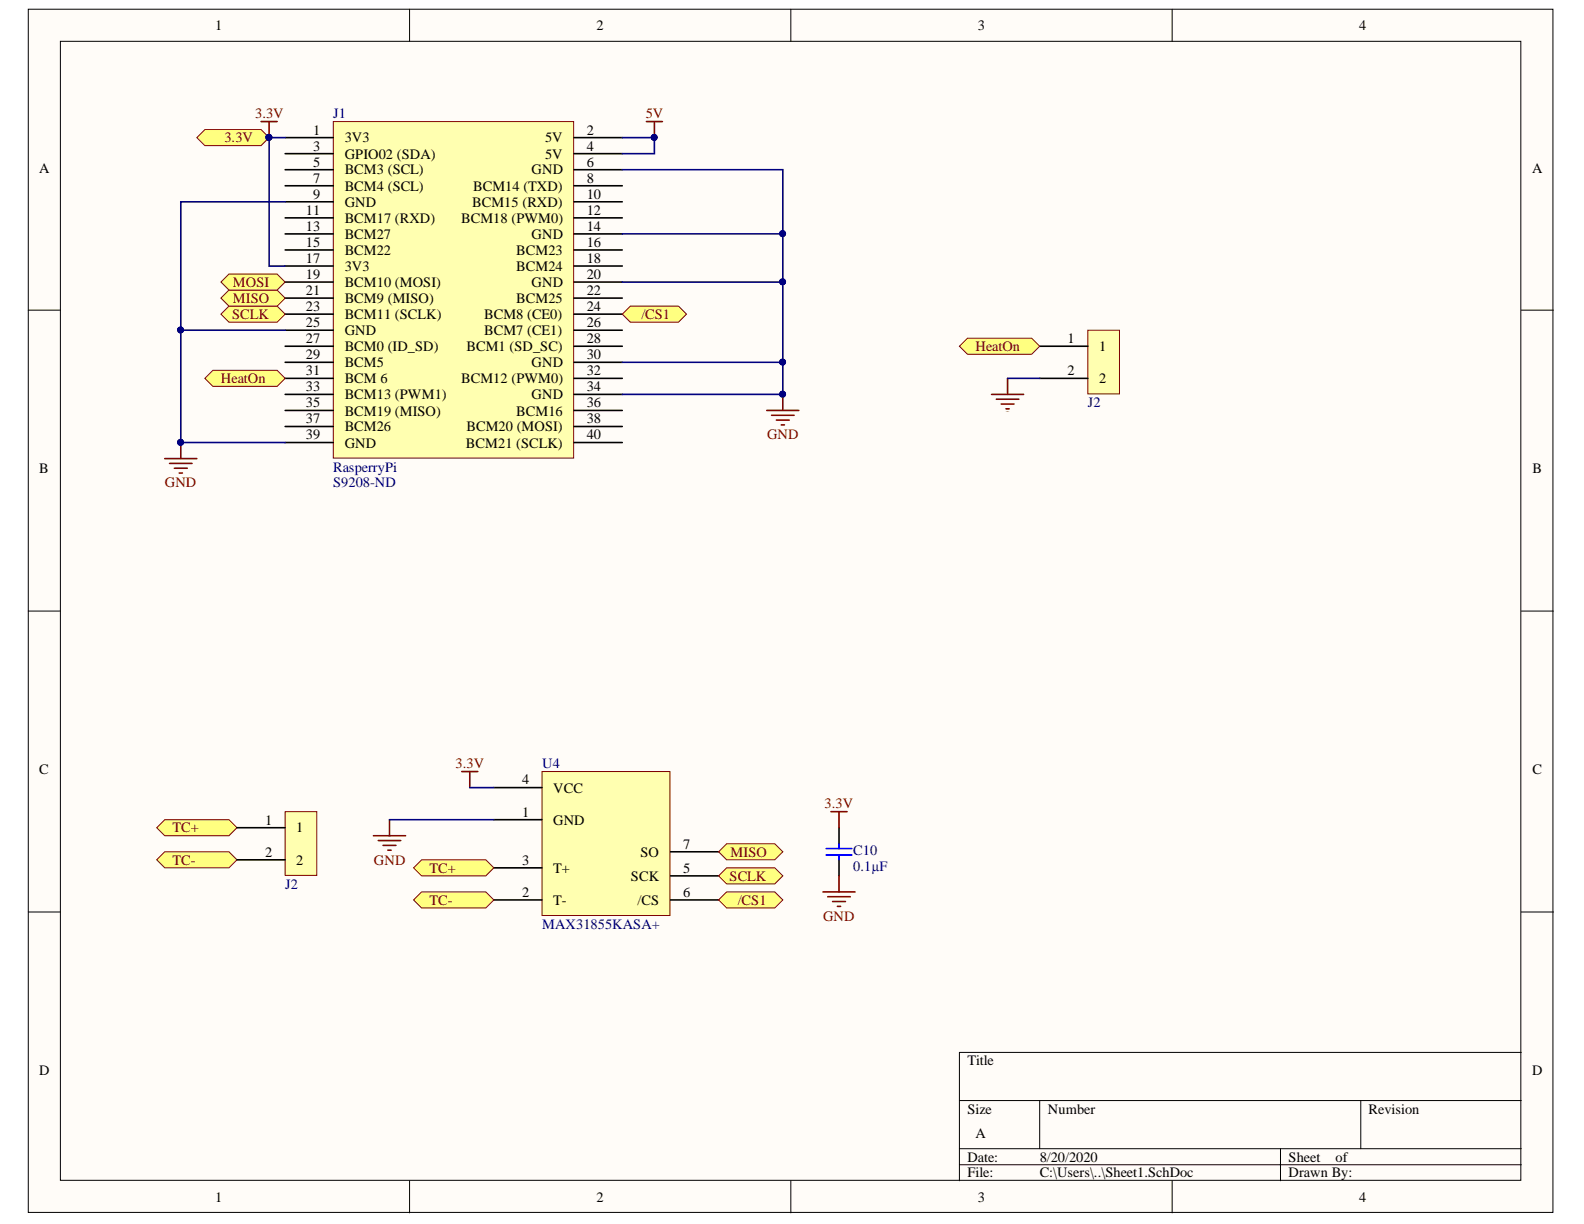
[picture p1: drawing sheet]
<svg xmlns="http://www.w3.org/2000/svg" width="279mm" height="216mm" viewBox="0 0 279 216" stroke-linecap="round" stroke-linejoin="round" font-family="sans-serif">
<g fill="#fffcf8" stroke="#000" stroke-width=".18">
<path d="M5 1.6h268.9v212.3h-268.9z"/>
<path d="M10.7 7.3h257.6v200.9h-257.6z"/>
</g>
<g fill="none" stroke="#000" stroke-width=".18">
<path d="M72.2 1.6v5.7M139.5 1.6v5.7M206.8 1.6v5.7M5 54.7h5.7M268.3 54.7h5.7M5 107.8h5.7M268.3 107.8h5.7M5 160.9h5.7M268.3 160.9h5.7M169.2 194.1h99.1M183.4 194.1v8.5M240 194.1v8.5"/>
<path d="M268.3 185.6h-99.1v22.7M72.2 208.3v5.6M139.5 208.3v5.6M169.2 202.6h99.1M169.2 205.4h99.1M206.8 208.3v5.6M225.9 202.6v5.7"/>
</g>
<path d="M58.8 21.4h42.4v59.4h-42.4z" fill="#ffffb0" stroke="#800000" stroke-width=".18"/>
<g fill="none" stroke="#000" stroke-width=".28">
<path d="M50.3 24.3h8.5M50.3 27.1h8.5M50.3 29.9h8.5M50.3 32.8h8.5M50.3 35.6h8.5M50.3 38.4h8.5M101.3 24.3h8.5M101.3 27.1h8.5M101.3 29.9h8.5M101.3 32.8h8.5M101.3 35.6h8.5M101.3 38.4h8.5"/>
<path d="M50.3 41.3h8.5M50.3 44.1h8.5M50.3 46.9h8.5M50.3 49.8h8.5M50.3 52.6h8.5M50.3 55.4h8.5M50.3 58.2h8.5M101.3 41.3h8.5M101.3 44.1h8.5M101.3 46.9h8.5M101.3 49.8h8.5M101.3 52.6h8.5"/>
<path d="M101.3 55.4h8.5M101.3 58.2h8.5M50.3 61.1h8.5M50.3 63.9h8.5M50.3 66.7h8.5M50.3 69.6h8.5M50.3 72.4h8.5M50.3 75.2h8.5M50.3 78.1h8.5M101.3 61.1h8.5M101.3 63.9h8.5M101.3 66.7h8.5"/>
<path d="M101.3 69.6h8.5M101.3 72.4h8.5M101.3 75.2h8.5M101.3 78.1h8.5"/>
</g>
<path d="M36.1 66.7l1.5-1.4h11.3l1.4 1.4-1.4 1.5h-11.3z" fill-rule="evenodd" fill="#ffff80" stroke="#800000" stroke-width=".18"/>
<path d="M95.6 136.1h22.6v25.4h-22.6z" fill="#ffffb0" stroke="#800000" stroke-width=".18"/>
<path d="M87.1 138.9h8.5M87.1 144.6h8.5M87.1 158.7h8.5M87.1 153.1h8.5M118.3 158.7h8.5M118.3 150.2h8.5M118.3 154.5h8.5" fill="none" stroke="#000" stroke-width=".28"/>
<g fill="#ffff80" stroke="#800000" stroke-width=".18">
<path d="M126.8 150.2l1.4-1.4h8.5l1.4 1.4-1.4 1.5h-8.5z" fill-rule="evenodd"/>
<path d="M126.8 154.5l1.4-1.4h8.5l1.4 1.4-1.4 1.4h-8.5z" fill-rule="evenodd"/>
<path d="M126.8 158.7l1.4-1.4h8.5l1.4 1.4-1.4 1.5h-8.5z" fill-rule="evenodd"/>
<path d="M39 55.4l1.4-1.4h8.5l1.4 1.4-1.4 1.4h-8.5z" fill-rule="evenodd"/>
<path d="M39 52.6l1.4-1.4h8.5l1.4 1.4-1.4 1.4h-8.5z" fill-rule="evenodd"/>
<path d="M27.6 146l1.5-1.4h11.3l1.4 1.4-1.4 1.4h-11.3z" fill-rule="evenodd"/>
<path d="M73 153.1l1.4-1.4h11.3l1.4 1.4-1.4 1.4h-11.3z" fill-rule="evenodd"/>
<path d="M27.6 151.7l1.5-1.5h11.3l1.4 1.5-1.4 1.4h-11.3z" fill-rule="evenodd"/>
<path d="M73 158.7l1.4-1.4h11.3l1.4 1.4-1.4 1.5h-11.3z" fill-rule="evenodd"/>
<path d="M34.7 24.3l1.4-1.4h9.9l1.5 1.4-1.5 1.4h-9.9z" fill-rule="evenodd"/>
</g>
<g fill="#000080" stroke="#000080" stroke-width=".18">
<circle cx="47.4" cy="24.2" r=".52"/>
<circle cx="138" cy="41.2" r=".52"/>
<circle cx="138" cy="49.7" r=".52"/>
<circle cx="138" cy="63.9" r=".52"/>
<circle cx="138" cy="69.5" r=".52"/>
<circle cx="115.4" cy="24.2" r=".52"/>
<circle cx="31.8" cy="78" r=".52"/>
<circle cx="31.8" cy="58.2" r=".52"/>
</g>
<path d="M148 146v2.8M148 151.7v2.8" fill="none" stroke="#000" stroke-width=".28"/>
<path d="M145.7 149.7h4.6M145.7 150.8h4.6M148 148.8v.9M148 150.8v.9" fill="none" stroke="#00f" stroke-width=".28"/>
<g fill="none" stroke="#800000" stroke-width=".28">
<path d="M46 21.4h2.9M47.5 21.4v2.9M114 21.4h2.8M115.4 21.4v2.9M31.9 78.1v2.8M135.2 72.4h5.7M136.1 73.2h4M136.9 74.1h2.3M137.8 74.9h.6M138.1 69.6v2.8M29.1 80.9h5.6M29.9 81.7h4"/>
<path d="M30.8 82.6h2.2M31.6 83.4h.6M81.4 136.1h2.9M82.9 136.1v2.8M65.9 147.4h5.6M66.7 148.3h4M67.6 149.1h2.2M68.4 150h.6M68.7 144.6v2.8M145.2 157.3h5.6M146 158.2h4M146.6 143.2h2.8"/>
<path d="M146.9 159h2.2M147.7 159.9h.6M148 143.2v2.8M148 154.5v2.8"/>
</g>
<path d="M50.3 24.3h-2.8v22.6h2.8M50.3 35.6h-18.4v22.6h18.4M109.8 29.9h28.3v39.7h-28.3M109.8 24.3h5.6v2.8h-5.6M109.8 49.8h28.3M109.8 41.3h28.3M109.8 63.9h28.3M82.9 138.9h4.2M68.7 144.6h18.4" fill="none" stroke="#000080" stroke-width=".28"/>
<path d="M50.3 143.2h5.6v11.2h-5.6z" fill="#ffffb0" stroke="#800000" stroke-width=".18"/>
<path d="M41.8 146h8.5M41.8 151.7h8.5" fill="none" stroke="#000" stroke-width=".28"/>
<path d="M31.9 58.2v19.9h18.4" fill="none" stroke="#000080" stroke-width=".28"/>
<g fill="#000080" stroke="#000080" stroke-width=".18">
<circle cx="31.8" cy="58.2" r=".52"/>
<circle cx="31.8" cy="78" r=".52"/>
</g>
<path d="M39 49.8l1.4-1.5h8.5l1.4 1.5-1.4 1.4h-8.5z" fill-rule="evenodd" fill="#ffff80" stroke="#800000" stroke-width=".18"/>
<path d="M191.9 58.2h5.6v11.3h-5.6z" fill="#ffffb0" stroke="#800000" stroke-width=".18"/>
<path d="M183.4 61.1h8.5M183.4 66.7h8.5" fill="none" stroke="#000" stroke-width=".28"/>
<path d="M169.2 61.1l1.4-1.4h11.4l1.4 1.4-1.4 1.4h-11.4z" fill-rule="evenodd" fill="#ffff80" stroke="#800000" stroke-width=".18"/>
<path d="M174.9 69.6h5.7M175.7 70.4h4M176.6 71.3h2.3M177.4 72.1h.6M177.7 66.7v2.9" fill="none" stroke="#800000" stroke-width=".28"/>
<path d="M177.7 66.7h5.7" fill="none" stroke="#000080" stroke-width=".28"/>
<path d="M109.8 55.4l1.4-1.4h8.5l1.4 1.4-1.4 1.4h-8.5z" fill-rule="evenodd" fill="#ffff80" stroke="#800000" stroke-width=".18"/>
<g font-size="2.5">
<text x="38" y="5.3">1</text>
<text x="105.2" y="5.3">2</text>
<text x="172.5" y="5.3">3</text>
<text x="239.7" y="5.3">4</text>
<text x="55.2" y="23.8">1</text>
<text x="103.5" y="23.8">2</text>
<text x="55.2" y="26.5">3</text>
<text x="55.2" y="29.4">5</text>
<text x="60.8" y="25.1">3V3</text>
<text x="60.8" y="28">GPIO02 (SDA)</text>
<text x="96.1" y="25.1">5V</text>
<text x="96.1" y="28">5V</text>
<text x="103.5" y="26.5">4</text>
<text x="103.5" y="29.4">6</text>
<text x="6.9" y="30.4">A</text>
<text x="55.2" y="32.2">7</text>
<text x="55.2" y="35.1">9</text>
<text x="60.8" y="30.8">BCM3 (SCL)</text>
<text x="60.8" y="33.6">BCM4 (SCL)</text>
<text x="83.5" y="33.6">BCM14 (TXD)</text>
<text x="93.8" y="30.8">GND</text>
<text x="103.5" y="32.2">8</text>
<text x="103.5" y="35.1">10</text>
<text x="270.2" y="30.4">A</text>
<text x="53.9" y="37.9">11</text>
<text x="53.9" y="40.7">13</text>
<text x="60.8" y="36.4">GND</text>
<text x="60.8" y="39.3">BCM17 (RXD)</text>
<text x="81.3" y="39.3">BCM18 (PWM0)</text>
<text x="83.3" y="36.4">BCM15 (RXD)</text>
<text x="103.5" y="37.9">12</text>
<text x="103.5" y="40.7">14</text>
<text x="53.9" y="43.5">15</text>
<text x="53.9" y="46.3">17</text>
<text x="60.8" y="42.1">BCM27</text>
<text x="60.8" y="45">BCM22</text>
<text x="60.8" y="47.8">3V3</text>
<text x="91.1" y="45">BCM23</text>
<text x="91.1" y="47.8">BCM24</text>
<text x="93.8" y="42.1">GND</text>
<text x="103.5" y="43.5">16</text>
<text x="103.5" y="46.3">18</text>
<text x="53.9" y="49.2">19</text>
<text x="53.9" y="52">21</text>
<text x="60.8" y="50.6">BCM10 (MOSI)</text>
<text x="60.8" y="53.4">BCM9 (MISO)</text>
<text x="91.1" y="53.4">BCM25</text>
<text x="93.8" y="50.6">GND</text>
<text x="103.5" y="49.2">20</text>
<text x="103.5" y="52">22</text>
<text x="53.9" y="54.9">23</text>
<text x="53.9" y="57.7">25</text>
<text x="60.8" y="56.3">BCM11 (SCLK)</text>
<text x="60.8" y="59.1">GND</text>
<text x="85.4" y="56.3">BCM8 (CE0)</text>
<text x="85.4" y="59.1">BCM7 (CE1)</text>
<text x="103.5" y="54.9">24</text>
<text x="103.5" y="57.7">26</text>
<text x="53.9" y="60.5">27</text>
<text x="53.9" y="63.3">29</text>
<text x="60.8" y="62">BCM0 (ID_SD)</text>
<text x="60.8" y="64.8">BCM5</text>
<text x="82.3" y="62">BCM1 (SD_SC)</text>
<text x="93.8" y="64.8">GND</text>
<text x="103.5" y="60.5">28</text>
<text x="103.5" y="63.3">30</text>
<text x="188.3" y="60.5">1</text>
<text x="193.9" y="62">1</text>
<text x="53.9" y="66.2">31</text>
<text x="53.9" y="69">33</text>
<text x="53.9" y="71.9">35</text>
<text x="60.8" y="67.6">BCM 6</text>
<text x="60.8" y="70.4">BCM13 (PWM1)</text>
<text x="81.3" y="67.6">BCM12 (PWM0)</text>
<text x="93.8" y="70.4">GND</text>
<text x="103.5" y="66.2">32</text>
<text x="103.5" y="69">34</text>
<text x="103.5" y="71.9">36</text>
<text x="188.3" y="66.2">2</text>
<text x="193.9" y="67.6">2</text>
<text x="53.9" y="74.6">37</text>
<text x="53.9" y="77.5">39</text>
<text x="60.8" y="73.3">BCM19 (MISO)</text>
<text x="60.8" y="76.1">BCM26</text>
<text x="82.3" y="76.1">BCM20 (MOSI)</text>
<text x="91.1" y="73.3">BCM16</text>
<text x="103.5" y="74.6">38</text>
<text x="103.5" y="77.5">40</text>
<text x="6.9" y="83.5">B</text>
<text x="60.8" y="79">GND</text>
<text x="82.2" y="79">BCM21 (SCLK)</text>
<text x="270.3" y="83.5">B</text>
<text x="6.9" y="136.6">C</text>
<text x="270.3" y="136.6">C</text>
<text x="92.1" y="138.4">4</text>
<text x="97.6" y="139.8">VCC</text>
<text x="46.8" y="145.5">1</text>
<text x="52.3" y="146.8">1</text>
<text x="92.1" y="144">1</text>
<text x="97.6" y="145.5">GND</text>
<text x="120.5" y="149.7">7</text>
<text x="46.8" y="151.1">2</text>
<text x="52.3" y="152.5">2</text>
<text x="92.1" y="152.5">3</text>
<text x="97.6" y="153.9">T+</text>
<text x="111.3" y="155.4">SCK</text>
<text x="113" y="151.1">SO</text>
<text x="120.5" y="153.9">5</text>
<text x="92.1" y="158.2">2</text>
<text x="97.6" y="159.6">T-</text>
<text x="112.5" y="159.6">/CS</text>
<text x="120.5" y="158.2">6</text>
<text x="6.9" y="189.7">D</text>
<text x="170.6" y="187.9">Title</text>
<text x="270.2" y="189.7">D</text>
<text x="170.6" y="196.4">Size</text>
<text x="184.8" y="196.4">Number</text>
<text x="241.4" y="196.4">Revision</text>
<text x="172.1" y="200.7">A</text>
<text x="170.6" y="204.9">Date:</text>
<text x="170.6" y="207.7">File:</text>
<text x="183.4" y="204.9">8/20/2020</text>
<text x="183.4" y="207.7">C:\Users\..\Sheet1.SchDoc</text>
<text x="227.3" y="204.9">Sheet</text>
<text x="227.3" y="207.7">Drawn By:</text>
<text x="235.6" y="204.9">of</text>
<text x="38" y="212">1</text>
<text x="105.2" y="212">2</text>
<text x="172.5" y="212">3</text>
<text x="239.7" y="212">4</text>
</g>
<g font-size="2.5" fill="#800000">
<text x="45" y="20.9">3.3V</text>
<text x="113.9" y="20.9">5V</text>
<text x="39.6" y="25.1">3.3V</text>
<text x="41.1" y="53.4">MISO</text>
<text x="41.1" y="50.6">MOSI</text>
<text x="40.9" y="56.3">SCLK</text>
<text x="113.1" y="56.3">/CS1</text>
<text x="172.1" y="62">HeatOn</text>
<text x="39" y="67.6">HeatOn</text>
<text x="135.3" y="77.5">GND</text>
<text x="29.1" y="86">GND</text>
<text x="80.3" y="135.5">3.3V</text>
<text x="145.4" y="142.6">3.3V</text>
<text x="30.4" y="146.8">TC+</text>
<text x="30.4" y="152.5">TC-</text>
<text x="66" y="152.5">GND</text>
<text x="75.8" y="153.9">TC+</text>
<text x="128.7" y="155.4">SCLK</text>
<text x="128.9" y="151.1">MISO</text>
<text x="75.8" y="159.6">TC-</text>
<text x="130.1" y="159.6">/CS1</text>
<text x="145.2" y="162.5">GND</text>
</g>
<g font-size="2.5" fill="#000080">
<text x="58.8" y="20.9">J1</text>
<text x="191.9" y="71.9">J2</text>
<text x="58.8" y="83.2">RasperryPi</text>
<text x="58.8" y="86">S9208-ND</text>
<text x="95.6" y="135.5">U4</text>
<text x="150.5" y="153.7">0.1µF</text>
<text x="150.5" y="150.8">C10</text>
<text x="50.3" y="156.8">J2</text>
<text x="95.6" y="163.8">MAX31855KASA+</text>
</g>
<text font-size=".3" fill="#800000" x="177.5" y="72.6">GND</text>
</svg>
